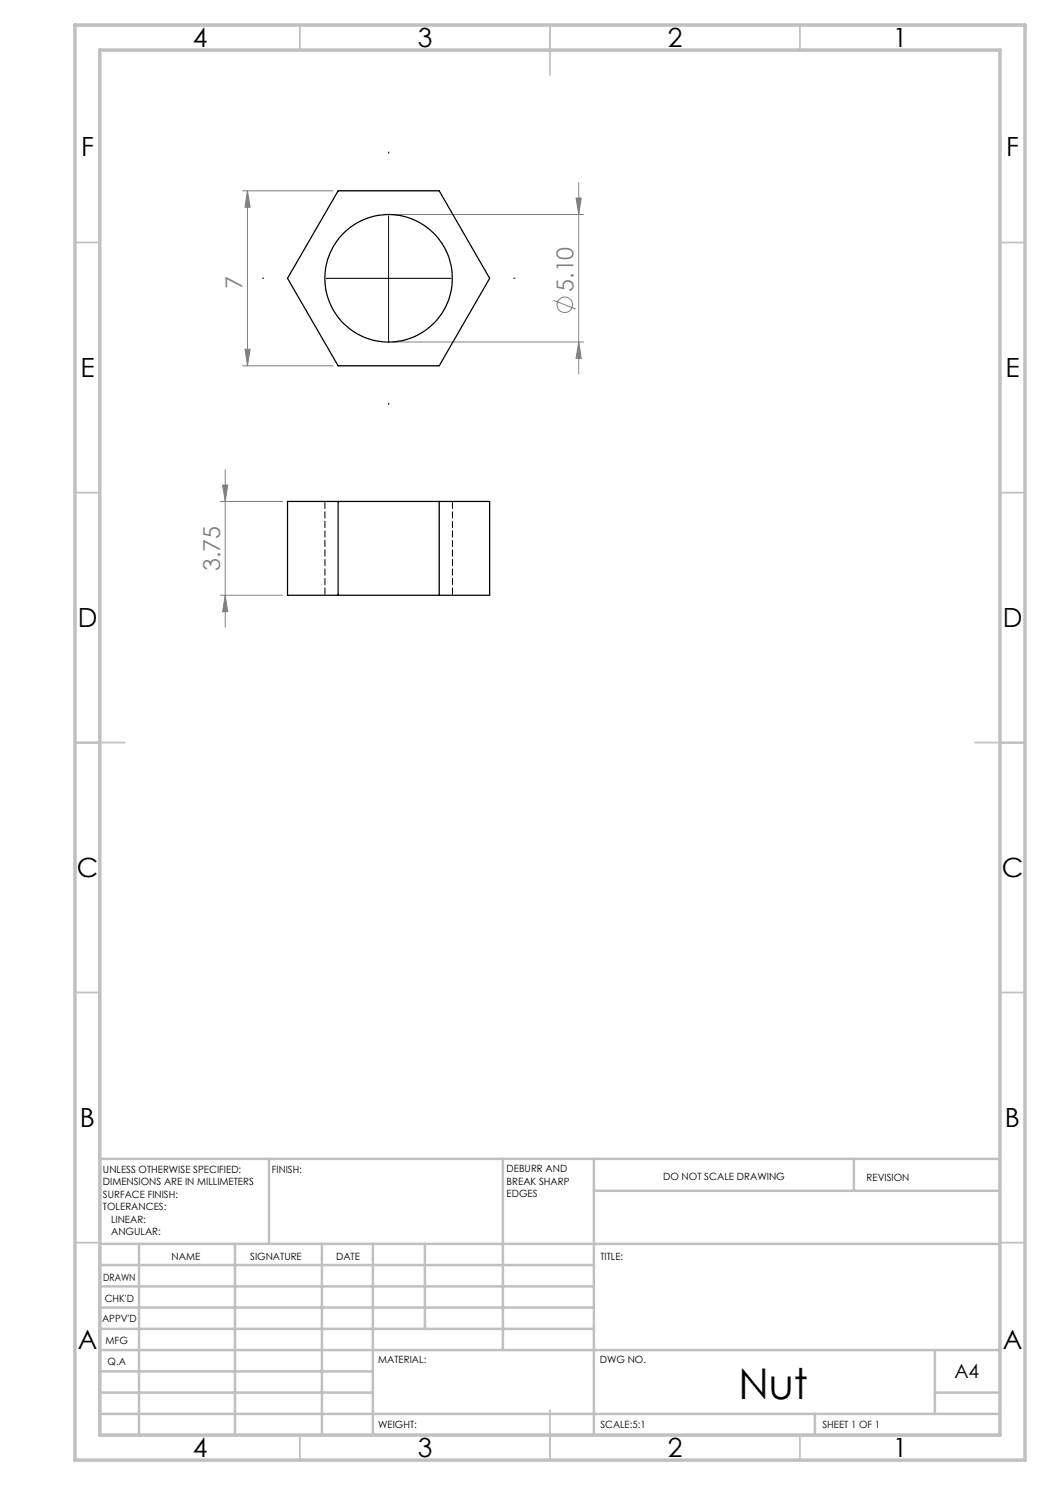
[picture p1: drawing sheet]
<svg xmlns="http://www.w3.org/2000/svg" width="210mm" height="297mm" viewBox="0 0 210 297" stroke-linecap="round" stroke-linejoin="round" font-family="sans-serif">
<g fill="none" stroke="#808080" stroke-width=".2">
<path d="M48.5 38.2h18.1M49.5 38.2l.5 3.2h-1zM49.5 38.2v35M115.2 39.6h1l-.5 3.3zM115.7 36.5v38.3M78.7 42.9h38M48.5 73.2h18.1M49 69.8h1l-.5 3.4zM78.7 68.4h38M110.7 60.1l4.5 1.7M115.7 68.4l.5 3.3h-1zM44.5 97h1l-.5 3.3z"/>
<path d="M45 93.9v31.5M44 100.3h12.5M44 119.1h12.5M45 119.1l.5 3.2h-1z"/>
<circle cx="112.9" cy="61" r="1.55"/>
</g>
<path d="M77.7 30.6v-.2M52.7 55.6h-.2M102.7 55.6h.3M77.7 80.6v.3" fill="none" stroke="#000" stroke-width=".2" stroke-dasharray="15.2 1.3 1.3 1.3"/>
<path d="M65.2 55.7h25M77.7 43.2v25" fill="none" stroke="#000" stroke-width=".2"/>
<g fill="none" stroke="#c0c0c0" stroke-width=".35">
<path d="M60 5v5M110 5v10M160 5v5M15 48.5h5M200 48.5h5M15 98.5h5M200 98.5h5M15 148.5h10M195 148.5h10M15 198.5h5M200 198.5h5M15 248.5h5"/>
<path d="M200 248.5h5M60 287v5M110 282v10M160 287v5"/>
</g>
<g fill="none" stroke="#c0c0c0" stroke-width=".5">
<path d="M53.8 231.8v17M100.6 231.8v38.2M118.8 231.8v55.2M118.8 238.2h81.2M170.8 231.8v6.4M200 231.8h-180v55.2M20 248.8h180M20 257.3h98.8M20 253h98.8M27.8 248.8v38.2M47 248.8v38.2M64.4 248.8v38.2"/>
<path d="M74.6 248.8v38.2M85 248.8v17M20 265.8h98.8M20 261.5h98.8M20 278.5h54.6M20 274.3h54.6M20 270h180M187 278.5h13M187 270v12.8M20 282.8h180M163 282.8v4.2"/>
</g>
<path d="M15 5h190v287h-190zM20 10h180v277h-180z" fill="none" stroke="#c0c0c0" stroke-width=".7"/>
<path d="M49.5 38.2l.5 3.2h-1zM49 69.8h1l-.5 3.4zM115.2 39.6h1l-.5 3.3zM115.7 68.4l.5 3.3h-1zM44.5 97h1l-.5 3.3zM45 119.1l.5 3.2h-1z" fill="#808080"/>
<g fill="none" stroke="#000" stroke-width=".25">
<path d="M67.6 38.2h20.2l10.1 17.5-10.1 17.5h-20.2l-10.1-17.5zM57.5 100.3h40.4v18.8h-40.4zM67.6 100.3v18.8M87.8 100.3v18.8"/>
<circle cx="77.7" cy="55.7" r="12.7"/>
</g>
<path d="M65 100.3v18.7M90.5 119v-18.7" fill="none" stroke="#000" stroke-width=".2" stroke-dasharray="1.3 .6" stroke-dashoffset="-.2"/>
<text font-size="8.5" x="147.7" y="279.7">Nut</text>
<g font-size="5.3">
<text x="38.5" y="9.5">4</text>
<text x="83.5" y="9.5">3</text>
<text x="133.6" y="9.5">2</text>
<text x="178.6" y="9.5">1</text>
<text x="16.2" y="31.2">F</text>
<text x="201.2" y="31.2">F</text>
<text x="16.1" y="75.5">E</text>
<text x="201.1" y="75.5">E</text>
<text x="15.5" y="125.5">D</text>
<text x="200.5" y="125.5">D</text>
<text x="15.4" y="175.5">C</text>
<text x="200.4" y="175.5">C</text>
<text x="16" y="225.5">B</text>
<text x="201" y="225.5">B</text>
<text x="15.5" y="269.8">A</text>
<text x="200.5" y="269.8">A</text>
<text x="38.5" y="291.5">4</text>
<text x="83.5" y="291.5">3</text>
<text x="133.6" y="291.5">2</text>
<text x="178.6" y="291.5">1</text>
</g>
<g font-size="4.7" fill="#808080">
<text x="48.5" y="57.8" transform="rotate(-90 48.5 57.8)">7</text>
<text x="114.7" y="58.4" transform="rotate(-90 114.7 58.4)">5.10</text>
<text x="44" y="114.2" transform="rotate(-90 44 114.2)">3.75</text>
</g>
<text font-size="3.9" x="190.9" y="275.5">A4</text>
<g font-size="2">
<text x="20.6" y="234.6">UNLESS OTHERWISE SPECIFIED:</text>
<text x="20.6" y="237.1">DIMENSIONS ARE IN MILLIMETERS</text>
<text x="20.6" y="239.6">SURFACE FINISH:</text>
<text x="54.4" y="234.6">FINISH:</text>
<text x="101.3" y="234.5">DEBURR AND</text>
<text x="101.3" y="237">BREAK SHARP</text>
<text x="101.3" y="239.5">EDGES</text>
<text x="132.6" y="236">DO NOT SCALE DRAWING</text>
<text x="173.3" y="236.2">REVISION</text>
<text x="20.6" y="242.1">TOLERANCES:</text>
<text x="22.2" y="244.6">LINEAR:</text>
<text x="22.2" y="247.1">ANGULAR:</text>
<text x="34.3" y="252">NAME</text>
<text x="50" y="251.9">SIGNATURE</text>
<text x="67.2" y="251.9">DATE</text>
<text x="120.1" y="251.9">TITLE:</text>
<text x="20.6" y="256.1">DRAWN</text>
<text x="20.9" y="260.3">CHK'D</text>
<text x="20.4" y="264.4">APPV'D</text>
<text x="21.1" y="268.8">MFG</text>
<text x="21.5" y="273">Q.A</text>
<text x="75.6" y="272.5">MATERIAL:</text>
<text x="120" y="272.5">DWG NO.</text>
<text x="75.6" y="285.5">WEIGHT:</text>
<text x="120.1" y="285.6">SCALE:5:1</text>
<text x="164.5" y="285.6">SHEET 1 OF 1</text>
</g>
</svg>
